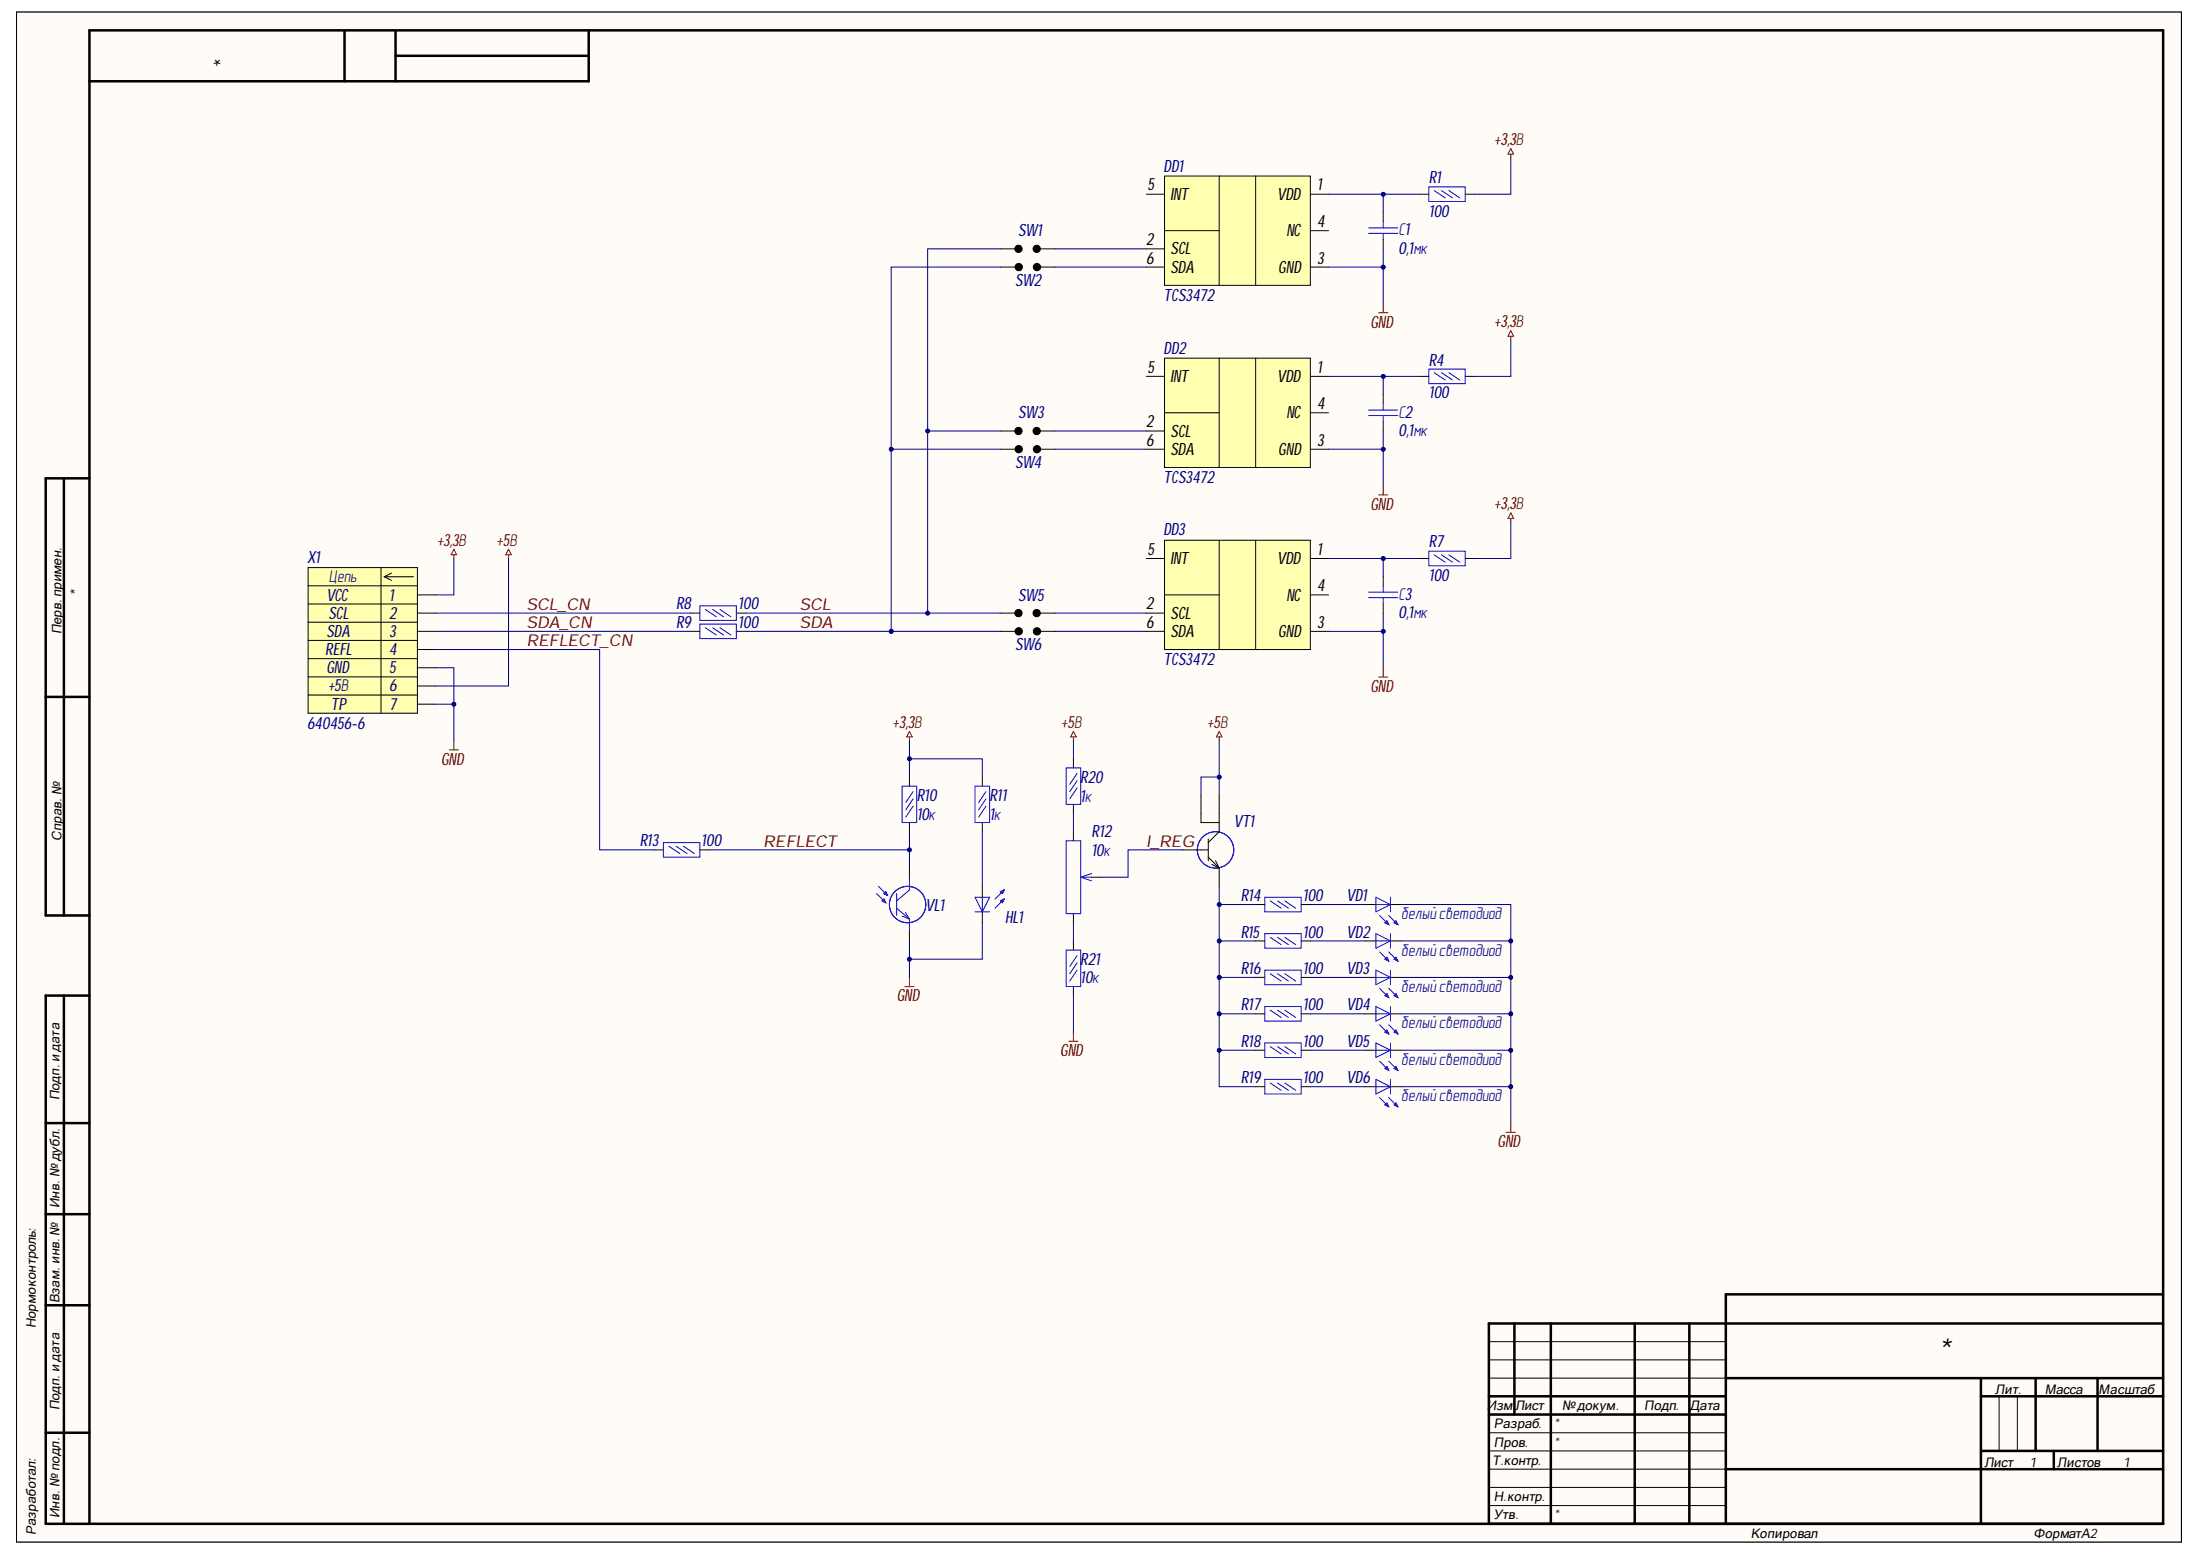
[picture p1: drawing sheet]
# Altium project MZCAT_color_sensor.PrjPcb
1 sheet, 39 parts. Net scope: global (net labels, ports and power ports of the same name join across sheets).
Board file: MZCAT_color_sensor.PcbDoc

## Sheet MZCAT_color_sensor.SchDoc
size 594 x 420 mm; SheetNumber: 1; SheetTotal: 1

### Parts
DD1  TCS3472  [TCS3472]
DD2  TCS3472  [TCS3472]
DD3  TCS3472  [TCS3472]
HL1  (no value)  [LED 5mm]
R1  100  [R0603]
R4  100  [R0603]
R7  100  [R0603]
R8  100  [R0603]
R9  100  [R0603]
R10  10к  [R0603]
R11  1к  [R0603]
R12  10к  [35W potentiometer]
R13  100  [R0603]
R14  100  [R0603]
R15  100  [R0603]
R16  100  [R0603]
R17  100  [R0603]
R18  100  [R0603]
R19  100  [R0603]
R20  1к  [R0603]
R21  10к  [R0603]
SW1  (no value)  [JUMPER_SOLDERED_3x1]
SW2  (no value)  [JUMPER_SOLDERED_3x1]
SW3  (no value)  [JUMPER_SOLDERED_3x1]
SW4  (no value)  [JUMPER_SOLDERED_3x1]
SW5  (no value)  [JUMPER_SOLDERED_3x1]
SW6  (no value)  [JUMPER_SOLDERED_3x1]
VD1  белый светодиод  [2835 led]
VD2  белый светодиод  [2835 led]
VD3  белый светодиод  [2835 led]
VD4  белый светодиод  [2835 led]
VD5  белый светодиод  [2835 led]
VD6  белый светодиод  [2835 led]
VL1  (no value)  [LED 5mm]
VT1  (no value)  [SOT-223]
X1  640456-6  [LCP 6 pin]
С1  0,1мк  [C0603]
С2  0,1мк  [C0603]
С3  0,1мк  [C0603]

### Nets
+3,3В: R1.2 R4.2 R7.2 R10.2 R11.2 X1.1
+5В: R20.2 VT1.2(collector) VT1.4(collector) X1.6
GND: DD1.3(GND) DD2.3(GND) DD3.3(GND) HL1.2(K) R21.1 VD1.2(K) VD2.2(K) VD3.2(K) VD4.2(K) VD5.2(K) VD6.2(K) VL1.2(E) X1.0 X1.5 С1.1 С2.1 С3.1
I_REG: R12.3 VT1.1(base)
REFLECT: R10.1 R13.2 VL1.1(C)
REFLECT_CN: R13.1 X1.4
SCL: R8.2 SW1.1 SW3.1 SW5.1
SCL_CN: R8.1 X1.2
SDA: R9.2 SW2.1 SW4.1 SW6.1
SDA_CN: R9.1 X1.3
NetDD1_1: DD1.1(VDD) R1.1 С1.2
NetDD1_2: DD1.2(SCL) SW1.2
NetDD1_6: DD1.6(SDA) SW2.2
NetDD2_1: DD2.1(VDD) R4.1 С2.2
NetDD2_2: DD2.2(SCL) SW3.2
NetDD2_6: DD2.6(SDA) SW4.2
NetDD3_1: DD3.1(VDD) R7.1 С3.2
NetDD3_2: DD3.2(SCL) SW5.2
NetDD3_6: DD3.6(SDA) SW6.2
NetHL1_1: HL1.1(A) R11.1
NetR12_1: R12.1 R20.1
NetR12_2: R12.2 R21.2
NetR14_1: R14.1 R15.1 R16.1 R17.1 R18.1 R19.1 VT1.3(emitter)
NetR14_2: R14.2 VD1.1(A)
NetR15_2: R15.2 VD2.1(A)
NetR16_2: R16.2 VD3.1(A)
NetR17_2: R17.2 VD4.1(A)
NetR18_2: R18.2 VD5.1(A)
NetR19_2: R19.2 VD6.1(A)

Not connected (* = marked no-connect by the designer): DD1 4(NC) 5(INT); DD2 4(NC) 5(INT); DD3 4(NC) 5(INT)
